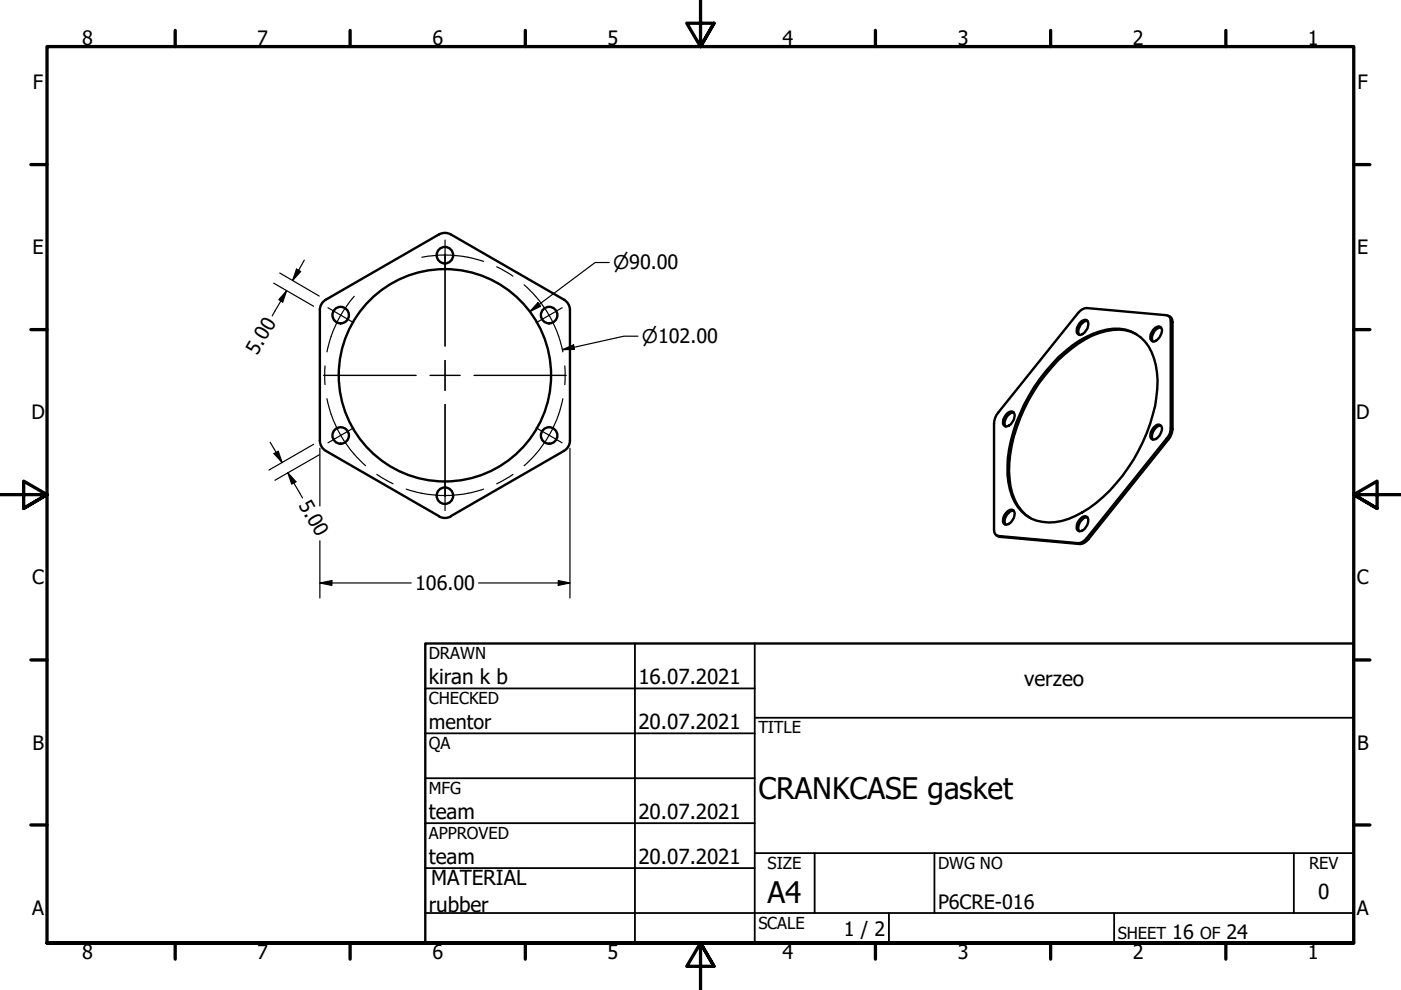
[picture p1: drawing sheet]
<svg xmlns="http://www.w3.org/2000/svg" width="297mm" height="210mm" viewBox="0 0 297 210" stroke-linecap="round" stroke-linejoin="round" font-family="sans-serif">
<!-- layer: Visible (ANSI) -->
<g fill="none" stroke="#000" stroke-width=".51">
<path d="M67.8 65.7a2.51 2.51 0 0 1 1.3-2.1l24-13.9a2.55 2.55 0 0 1 2.5 0l24 13.8a2.55 2.55 0 0 1 1.2 2.2M67.8 65.7v27.7M120.8 65.7v27.7M224.3 75.8a20.2 20.2 0 0 1 11.7-6.1 8.3 8.3 0 0 1 8.7 6.3 22.9 22.9 0 0 1-.9 13.9 35 35 0 0 1-14.3 18.7 12.4 12.4 0 0 1-9.7 1.8 9.3 9.3 0 0 1-6-8.1 26.6 26.6 0 0 1 2.5-14.6 36.4 36.4 0 0 1 8-11.9zM228.6 66.3a2.45 2.45 0 0 1 1.8-1l16.9 1.5a1.02 1.02 0 0 1 .9 1.3v22.6a3 3 0 0 1-.9 2.3l-16.9 21.1a2.45 2.45 0 0 1-1.8 1.1l-17-1.6a1.13 1.13 0 0 1-.8-1.2v-22.6a3.8 3.8 0 0 1 .8-2.3zM229.3 68.1l.8-.3a.92 .92 0 0 1 .6 1.3 2.83 2.83 0 0 1-1.6 1.9 .81 .81 0 0 1-.8-1 3 3 0 0 1 1-1.9zM230.6 68a2.13 2.13 0 0 0-1.7 3M240.9 70.8a9.5 9.5 0 0 0-7.8-.2 26.7 26.7 0 0 0-11.5 9 34.5 34.5 0 0 0-7.7 20.3 12.4 12.4 0 0 0 3.5 9.2l1 .7M244.5 69.9a1.31 1.31 0 0 1 1.5-.6 1.88 1.88 0 0 1-.5 2.6l-.4 .3a.76 .76 0 0 1-.9 .1 .76 .76 0 0 1-.3-.9l.1-.5zM246.1 69.4a2.21 2.21 0 0 0-1.7 3M247.7 67a1.27 1.27 0 0 1 .9 1.3v22.7a3.9 3.9 0 0 1-.9 2.2l-16.9 21.1a2.45 2.45 0 0 1-1.8 1.1l-17-1.6-.7-.3M67.8 93.4a2.51 2.51 0 0 0 1.3 2.2"/>
<path d="M69.1 95.6l24 13.8M119.6 95.6l-24 13.8M120.8 93.4a2.51 2.51 0 0 1-1.2 2.2M213.3 87.9a1.04 1.04 0 0 1 1.7-.3 2.26 2.26 0 0 1-1.9 2.8 1.07 1.07 0 0 1-.4-1.5zM214.9 87.5a2.13 2.13 0 0 0-1.7 3M244.5 90.7a1.03 1.03 0 0 1 1.8-.3 2.26 2.26 0 0 1-2 2.8 1.07 1.07 0 0 1-.3-1.5zM246.1 90.3a2.19 2.19 0 0 0-1.7 2.9M93.1 109.5a2.51 2.51 0 0 0 2.5 0M213.3 108.7a1.04 1.04 0 0 1 1.7-.3 2.26 2.26 0 0 1-1.9 2.8 1.07 1.07 0 0 1-.4-1.4zM214.9 108.3a2.1 2.1 0 0 0-1.7 2.9M229.3 109.8l.8-.4a.92 .92 0 0 1 .6 1.3 2.04 2.04 0 0 1-2 1.9 1.07 1.07 0 0 1-.4-1.4l.3-.6zM230.6 109.7a2.1 2.1 0 0 0-1.7 2.9"/>
<circle cx="94.3" cy="54.1" r="1.75"/>
<circle cx="72.2" cy="66.8" r="1.75"/>
<circle cx="94.3" cy="79.6" r="22.5"/>
<circle cx="116.4" cy="66.8" r="1.75"/>
<circle cx="72.2" cy="92.3" r="1.75"/>
<circle cx="116.4" cy="92.3" r="1.75"/>
<circle cx="94.3" cy="105.1" r="1.75"/>
</g>
<!-- layer: Visible Narrow (ANSI) -->
<path d="M248.2 68.1l.4 .2M247.3 93l.4 .2M248.2 90.7l.4 .3M211.6 113.6l.4 .2M228.6 115.2l.4 .2M230.4 114.1l.4 .2" fill="none" stroke="#000" stroke-width=".38"/>
<!-- layer: Border (ANSI) -->
<g fill="none" stroke="#000" stroke-width=".7">
<path d="M148.5 -.1v10l-2.9-5h5.8l-2.9 5 2.9-5M37.1 6.4v3.5M74.2 6.4v3.5M111.4 6.4v3.5M185.6 6.4v3.5M222.8 6.4v3.5M259.9 6.4v3.5M6.5 34.9h3.5M287 34.9h3.4M6.5 69.9h3.5M287 69.9h3.4M0 104.9h10l-5-2.9v5.8l5-2.9-5 2.9"/>
<path d="M297 104.9h-10l5-2.9v5.8l-5-2.9 5 2.9M6.5 139.9h3.5M287 139.9h3.4M6.5 174.9h3.5M287 174.9h3.4M10 199.9v-190h277v190h-277h277M37.1 199.9v3.5M74.2 199.9v3.5M111.4 199.9v3.5M185.6 199.9v3.5M222.8 199.9v3.5M259.9 199.9v3.5"/>
<path d="M151.4 204.9l-2.9-5 2.9 5h-5.8l2.9-5v10"/>
</g>
<!-- layer: Title (ANSI) -->
<g fill="none" stroke="#000" stroke-width=".38">
<path d="M134.6 136.4v63.5M160 136.4v63.5M90.2 146h69.8M90.2 155.5h69.8M160 152.2h127M90.2 165h69.8M90.2 174.5h69.8M90.2 193.6h196.8M90.2 184.1h69.8M160 180.9h127M172.7 180.9v12.7M188.5 193.6v6.3"/>
<path d="M198.1 180.9v12.7M236.2 193.6v6.3M274.3 180.9v12.7"/>
</g>
<path d="M90.2 136.4h196.8v63.5h-196.8z" fill="none" stroke="#000" stroke-width=".51"/>
<!-- layer: Center Mark (ANSI) -->
<path d="M94.4 50.9v6.3M94.4 53.9v19.5M68.6 79.6h19.6M69.5 65.2l5.5 3.2M91.2 79.6h6.3M94.4 76.4v6.4M100.5 79.6h19.5M119.2 65.2l-5.5 3.2M75 90.7l-5.5 3.2M94.4 85.8v19.5M113.7 90.7l5.5 3.2M94.4 101.9v6.3" fill="none" stroke="#000" stroke-width=".25"/>
<!-- layer: Centerline (ANSI) -->
<path d="M89.4 54.5a25.5 25.5 0 0 1 13.1 .9M105.3 56.6l3.5 2M68.9 77.6v4M75.1 62.8a25.5 25.5 0 0 0-5.8 11.8M111.1 60.4a25.5 25.5 0 0 1 8.2 14.2M119.7 77.6v4M69.3 84.5a25.5 25.5 0 0 0 8.2 14.2M119.3 84.5a25.5 25.5 0 0 1-8.2 14.2M79.9 100.6l3.4 2M86.1 103.7a25.5 25.5 0 0 0 16.4 0M108.8 100.6l-3.5 2" fill="none" stroke="#000" stroke-width=".25"/>
<!-- layer: Dimension (ANSI) -->
<g fill="none" stroke="#000" stroke-width=".25">
<path d="M59.3 57.9l8.4 4.9M62.9 57.1l.9 .5-1.8 1.9zM64.5 55.2l-2.5 4.3M129.2 55.7h-3l-13.9 10.4M58 60l8.5 4.9M60.8 61.6l-.9 2.4-.8-.5zM60.8 61.6l-3.1 5.4M114 64.2l.6 .7-2.3 1.2zM119.3 74.1l2.3-1 .2 1zM135.3 71.3h-3l-13 2.8M57.3 93.8l2.5 4.3M58.1 96.2l.9-.5 .8 2.4z"/>
<path d="M66.5 94.2l-9.5 5.5M67.7 96.4l-9.4 5.4M67.8 95v12.3M120.8 95v31.8M61 100.2l1.7 1.9-.9 .6zM61 100.2l3.1 5.4M67.8 114.7v12.1M67.8 123.6l2.6-.5v1zM67.8 123.6h19.4M101.5 123.6h19.3M118.4 123.1l2.4 .5-2.4 .5z"/>
</g>
<g fill="#000">
<path d="M62.9 57.1l.9 .5-1.8 1.9z" fill-rule="evenodd"/>
<path d="M60.8 61.6l-.9 2.4-.8-.5z" fill-rule="evenodd"/>
<path d="M114 64.2l.6 .7-2.3 1.2z" fill-rule="evenodd"/>
<path d="M119.3 74.1l2.3-1 .2 1z" fill-rule="evenodd"/>
<path d="M58.1 96.2l.9-.5 .8 2.4z" fill-rule="evenodd"/>
<path d="M61 100.2l1.7 1.9-.9 .6z" fill-rule="evenodd"/>
<path d="M67.8 123.6l2.6-.5v1z" fill-rule="evenodd"/>
<path d="M118.4 123.1l2.4 .5-2.4 .5z" fill-rule="evenodd"/>
</g>
<g font-size="6.3">
<text x="160.8" y="169.3">CRANKCASE gasket</text>
<text x="162.8" y="191.4">A4</text>
</g>
<g font-size="4.4">
<text x="90.9" y="145.1">kiran k b</text>
<text x="135.4" y="145.1">16.07.2021</text>
<text x="217.2" y="145.5">verzeo</text>
<text x="135.4" y="154.6">20.07.2021</text>
<text x="90.9" y="173.6">team</text>
<text x="135.4" y="173.6">20.07.2021</text>
<text x="90.9" y="183.2">team</text>
<text x="135.4" y="183.2">20.07.2021</text>
<text x="91.4" y="187.6">MATERIAL</text>
<text x="279.5" y="190.7">0</text>
<text x="90.9" y="193.5">rubber</text>
</g>
<g font-size="4.2">
<text x="17.4" y="9.5">8</text>
<text x="54.5" y="9.5">7</text>
<text x="91.7" y="9.5">6</text>
<text x="128.8" y="9.5">5</text>
<text x="165.9" y="9.5">4</text>
<text x="203.1" y="9.5">3</text>
<text x="240.2" y="9.5">2</text>
<text x="277.3" y="9.5">1</text>
<text x="7" y="19">F</text>
<text x="287.8" y="19">F</text>
<text x="6.9" y="53.9">E</text>
<text x="287.7" y="53.9">E</text>
<text x="54.5" y="75.5" transform="rotate(-60 54.5 75.5)">5.00</text>
<text x="6.7" y="88.9">D</text>
<text x="287.5" y="88.9">D</text>
<text x="63.2" y="107" transform="rotate(60 63.2 107)">5.00</text>
<text x="6.8" y="123.9">C</text>
<text x="88" y="125.1">106.00</text>
<text x="287.7" y="123.9">C</text>
<text x="90.9" y="154.7">mentor</text>
<text x="6.9" y="158.9">B</text>
<text x="287.7" y="158.9">B</text>
<text x="6.8" y="193.9">A</text>
<text x="198.9" y="192.8">P6CRE-016</text>
<text x="287.7" y="193.9">A</text>
<text x="17.4" y="203.4">8</text>
<text x="54.5" y="203.4">7</text>
<text x="91.7" y="203.4">6</text>
<text x="128.8" y="203.4">5</text>
<text x="165.9" y="203.4">4</text>
<text x="178.9" y="198.5">1 / 2</text>
<text x="203.1" y="203.4">3</text>
<text x="240.2" y="203.4">2</text>
<text x="248.5" y="199.1">16</text>
<text x="260" y="199.1">24</text>
<text x="277.3" y="203.4">1</text>
</g>
<g font-size="4">
<text x="130" y="57.1">⌀90.00</text>
<text x="136.1" y="72.7">⌀102.00</text>
</g>
<g font-size="3.5">
<text x="90.9" y="139.7">DRAWN</text>
<text x="90.9" y="149.3">CHECKED</text>
<text x="160.8" y="155.5">TITLE</text>
<text x="90.9" y="158.8">QA</text>
<text x="90.9" y="168.3">MFG</text>
<text x="90.9" y="177.8">APPROVED</text>
<text x="162.8" y="184.2">SIZE</text>
<text x="198.9" y="184.2">DWG NO</text>
<text x="277.6" y="184.2">REV</text>
<text x="160.8" y="196.9">SCALE</text>
<text x="237" y="199.1">SHEET</text>
<text x="254.4" y="199.1">OF</text>
</g>
</svg>
